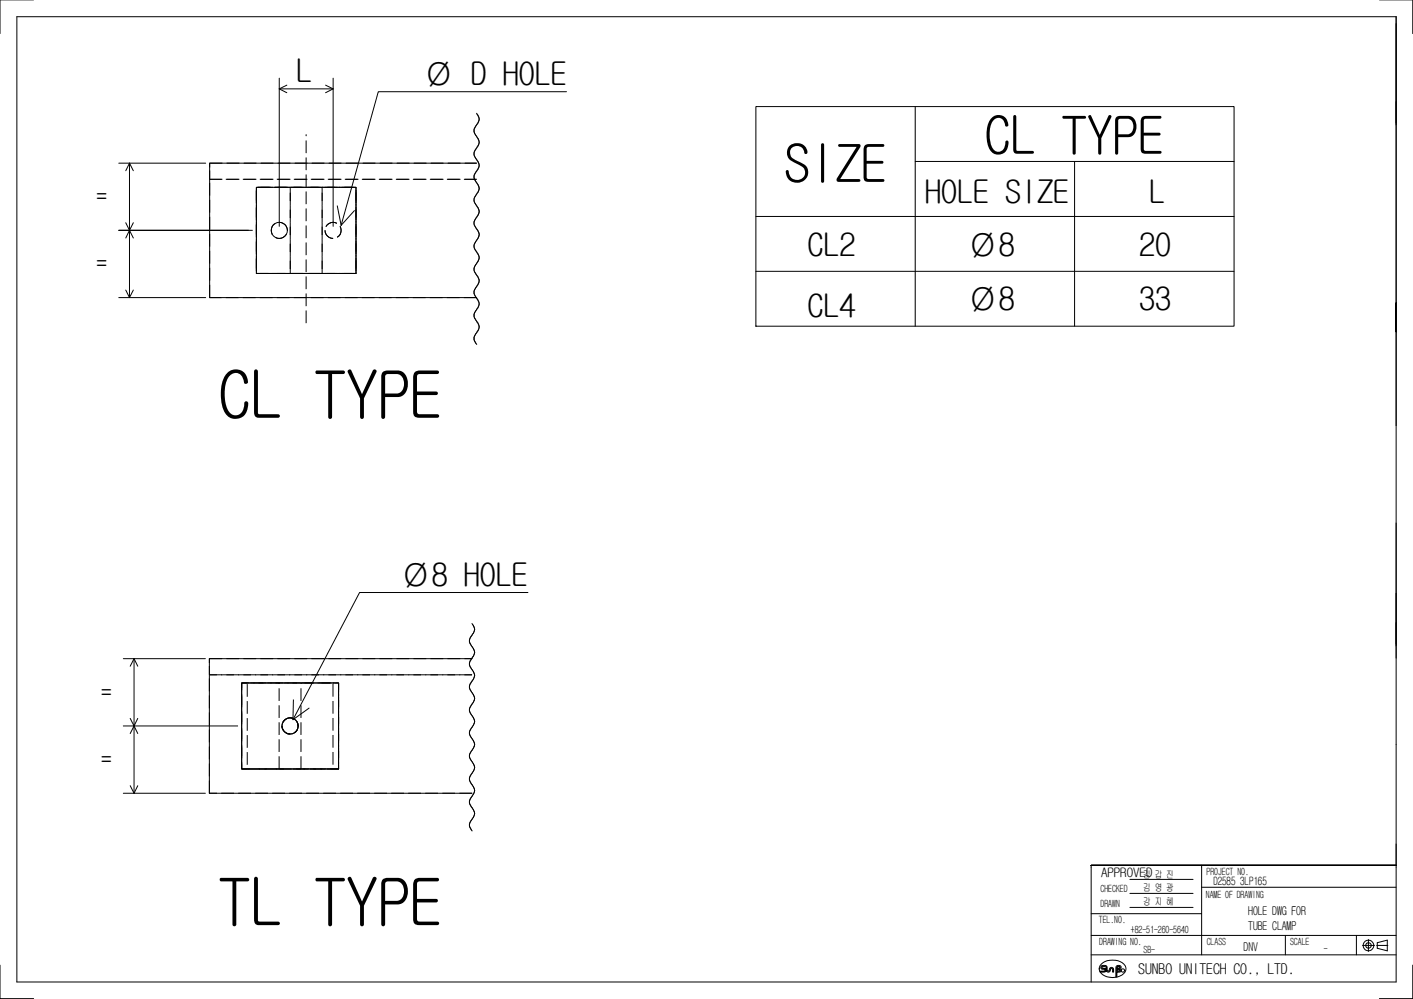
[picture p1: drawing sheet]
<svg xmlns="http://www.w3.org/2000/svg" width="419mm" height="296mm" viewBox="0 0 419 296" stroke-linecap="round" stroke-linejoin="round" font-family="sans-serif">
<g fill="none" stroke="#000" stroke-width=".3">
<path d="M75.9 55.5h29.6v25.5h-29.6zM141.2 48.3h-79.1v39.9h79.1M139.8 195.2h-77.8v39.8h77.8M71.6 202.4h28.7v25.4h-28.7z"/>
<circle cx="82.7" cy="68.3" r="2.38"/>
<circle cx="85.9" cy="215.1" r="2.38"/>
</g>
<g fill="none" stroke="#000" stroke-width=".3" stroke-dasharray="3.8 1.3" stroke-linecap="butt">
<path d="M62.1 53.1h79.1M62.1 48.3h79.1M86 55.5h-10.1v25.5h10.1M95.4 55.5h10.1v25.5h-10.1M141.2 53.1h-79.1M85.1 68.2a2.39 2.39 0 0 0-3.4-2.1 2.39 2.39 0 0 0-.5 4 2.39 2.39 0 0 0 3.8-1.2l.1-.7M96.3 68.2a2.39 2.39 0 0 0 3.3 2.3 2.39 2.39 0 0 0 .6-4 2.39 2.39 0 0 0-3.8 1.1l-.1 .6M62.1 88.2v-35.1M86 81h-10.1h29.6v-25.5h-29.6v25.5v-25.5h10.1M86 81v-25.5h9.4v25.5h-9.4M95.4 81h10.1v-25.5h-10.1M95.4 81v-25.5h-9.4v25.5h9.4"/>
<path d="M141.2 88.2h-79.1M62 199.9h77.8M62 195.2h77.8M139.8 199.9h-77.8M71.6 202.4h17.6M73.2 202.4h-1.6v25.4h1.6M83.5 215.1a2.39 2.39 0 0 0 3.4 2.2 2.39 2.39 0 0 0 .6-4 2.39 2.39 0 0 0-3.9 1.2l-.1 .6M88.3 215.1a2.39 2.39 0 0 0-3.4-2.2 2.39 2.39 0 0 0-.5 4 2.39 2.39 0 0 0 3.8-1.2l.1-.6M98.6 202.4h1.7v25.4h-1.7M62 235v-35.1M71.6 227.8h28.7v-25.4h-28.7v25.4M82.7 227.8h17.6v-25.4h-17.6"/>
<path d="M82.7 227.8v-25.4h-9.5v25.4h9.5M89.2 227.8h-17.6v-25.4M89.2 227.8v-25.4h9.4v25.4h-9.4M139.8 235h-77.8"/>
</g>
<path d="M62.1 53.1v-4.8M62 199.9v-4.7" fill="none" stroke="#000" stroke-width=".3" stroke-dasharray="2.6 .9" stroke-linecap="butt"/>
<path d="M28.4 74.9h8v5.4h-8z" fill="none" stroke="#fff" stroke-width=".3"/>
<path d="M28.4 75h7.9v5.4h-7.9z" fill="#fff"/>
<path d="M28.4 55h8v5.5h-8z" fill="none" stroke="#fff" stroke-width=".3"/>
<path d="M28.4 55h7.9v5.5h-7.9z" fill="#fff"/>
<path d="M87.8 16.4h5.4v7.9h-5.4z" fill="none" stroke="#fff" stroke-width=".3"/>
<path d="M87.7 16.4h5.5v8h-5.5z" fill="#fff"/>
<path d="M29.7 201.8h8v5.5h-8z" fill="none" stroke="#fff" stroke-width=".3"/>
<path d="M29.7 201.9h8v5.4h-8z" fill="#fff"/>
<path d="M29.7 221.7h8v5.5h-8z" fill="none" stroke="#fff" stroke-width=".3"/>
<path d="M29.7 221.8h8v5.4h-8z" fill="#fff"/>
<g fill="none" stroke="#000" stroke-width=".3">
<path d="M9.9 0h-9.9v9.9M408.6 0h9.9v9.9M5 5h408.6v286h-408.6zM413.6 5v121.1M82.7 26.3l2.3 1.2M82.7 26.3h16M82.7 23.2v43.9M85 25.2l-2.3 1.1M96.4 25.2l2.3 1.1M98.7 23.2v43.9M98.7 26.3l-2.3 1.2M141.2 33.6a2.4 2.4 0 0 1-.2 3.7 2.5 2.5 0 0 0 .4 3.4 2.39 2.39 0 0 1-.4 3.5 2.63 2.63 0 0 0 .6 3.6 2.5 2.5 0 0 1-.6 3.2 2.38 2.38 0 0 0 .4 3.4 2.16 2.16 0 0 1-.2 3.1 2.46 2.46 0 0 0 .2 3.8 2.34 2.34 0 0 1-.4 3.3 2.67 2.67 0 0 0 .6 3.8 2.38 2.38 0 0 1-.6 3.1 2.5 2.5 0 0 0 .4 3.4 2.39 2.39 0 0 1-.4 3.5 2.63 2.63 0 0 0 .6 3.6 2.5 2.5 0 0 1-.6 3.2 2.38 2.38 0 0 0 .4 3.4 2.16 2.16 0 0 1-.2 3.1 2.46 2.46 0 0 0 .2 3.8 2.34 2.34 0 0 1-.4 3.3 2.23 2.23 0 0 0 .2 3.2"/>
<path d="M167.8 27.2h-55.7l-11.1 39.6M223.9 31.6h141.6v65h-141.6zM271.1 31.6v65M35.2 48.3h25.7M38.4 48.3v39.9M38.4 48.3l-1.1 2.3M38.4 48.3l1.1 2.3M271.1 47.8h94.4M318.3 47.8v48.8M35.2 68.2h39.6M37.3 66l1.1 2.2M38.4 68.2l-1.1 2.3"/>
<path d="M38.4 68.2l1.1 2.3M39.5 66l-1.1 2.2M99.9 61l1.1 5.8M105 62.4l-4 4.4M223.9 64.1h141.6M35.2 88.2h25.7M37.3 85.9l1.1 2.3M39.5 85.9l-1.1 2.3M223.9 80.4h141.6M156.4 175.6h-49.9l-19.7 37.6M36.5 195.2h24.3M39.7 195.2l-1.1 2.2"/>
<path d="M39.7 195.2l1.1 2.2M39.7 195.2v39.8M139.8 184.8a2.31 2.31 0 0 1 0 3.4 2.39 2.39 0 0 0 .2 3.7 2.16 2.16 0 0 1-.2 3.1 2.41 2.41 0 0 0 .2 3.7 2.38 2.38 0 0 1-.4 3.4 2.63 2.63 0 0 0 .6 3.7 2.5 2.5 0 0 1-.6 3.1 2.63 2.63 0 0 0 .6 3.7 2.5 2.5 0 0 1-.6 3.1 2.63 2.63 0 0 0 .6 3.7 2.5 2.5 0 0 1-.6 3.1 2.5 2.5 0 0 0 .4 3.5 2.34 2.34 0 0 1-.4 3.4 2.38 2.38 0 0 0 .4 3.4 2.39 2.39 0 0 1-.4 3.4 2.34 2.34 0 0 0 .4 3.4 2.16 2.16 0 0 1-.2 3.1 2.28 2.28 0 0 0 0 3.5M36.5 215.1h33.9M38.6 212.9l1.1 2.2M39.7 215.1l-1.1 2.2M39.7 215.1l1.1 2.2M40.8 212.9l-1.1 2.2M86.9 207.3l-.1 5.9M91.6 209.8l-4.8 3.4M36.5 235h24.3M38.6 232.8l1.1 2.2"/>
<path d="M40.8 232.8l-1.1 2.2M355.9 256.4v26.5M413.6 256.4h-90.4v34.6M323.2 277.2h90.4M323.2 270.7h32.7M334.7 268.9h18.7M334.7 260.6h18.7M334.7 264.7h18.7M355.9 262.9h57.7M380.7 277.2v5.7M401.8 277.2v5.7M405.3 278.4v3.5"/>
<path d="M408 279.3l2.9-.7v3.1l-2.9-.7zM0 296h9.9M0 286v10M323.2 282.9h90.4M325.7 287.7h1.6v-.4l-.7-.1a.57 .57 0 0 1-.5-.6 .57 .57 0 0 1 .5-.6l1 .1 .3 .3 .1 1.2h.5a.68 .68 0 0 1 .5-.9 .68 .68 0 0 1 .9 .6v.7h-.3l-.1-.9h-.5a.68 .68 0 0 1-.5 .9 .68 .68 0 0 1-.8-.6l-.2-1h-1l-.1 .2 .2 .3a.74 .74 0 0 1 1.1 .6l-.3 .5h-1.5M326.3 285.6a5.2 5.2 0 0 1 7 .5 2.14 2.14 0 0 1-1.5 3.1 4.6 4.6 0 0 1-6.1-1.7 1.86 1.86 0 0 1 .6-1.9zM330.8 289.5v-1.5h.7a.56 .56 0 0 0 .6-.3 .56 .56 0 0 0-.2-.6 .74 .74 0 0 0-.4-1.1 .74 .74 0 0 0-1 .7v2.9M330.8 287.2h.7l.3 .2-.3 .3h-.7zM330.9 286.5l.6-.1 .3 .2-.3 .3h-.7zM403.6 280.1h3.5M407.8 280.1h3.3M408.6 296h10"/>
<path d="M418.5 286v10"/>
<circle cx="332.6" cy="287.5" r=".51"/>
<circle cx="405.4" cy="280.2" r="1.59"/>
<circle cx="405.4" cy="280.1" r=".81"/>
</g>
<path d="M90.7 95.8v-56" fill="none" stroke="#000" stroke-width=".3" stroke-dasharray="3.8 1.3" stroke-linecap="butt"/>
<g font-size="19.5">
<text x="64.7" y="123.8">CL TYPE</text>
<text x="64.7" y="274.1">TL TYPE</text>
</g>
<g font-size="15.6">
<text x="291.7" y="45.6">CL TYPE</text>
<text x="232.3" y="53.9">SIZE</text>
</g>
<g font-size="9.7">
<text x="87.8" y="24.4">L</text>
<text x="125.2" y="25.2">Ø D HOLE</text>
<text x="36.4" y="60.5" transform="rotate(-90 36.4 60.5)">&quot;</text>
<text x="274" y="60.1">HOLE SIZE</text>
<text x="340.4" y="60.1">L</text>
<text x="239.2" y="75.9">CL2</text>
<text x="286.4" y="75.9">Ø8</text>
<text x="337.4" y="75.9">20</text>
<text x="36.4" y="80.4" transform="rotate(-90 36.4 80.4)">&quot;</text>
<text x="239.2" y="93.9">CL4</text>
<text x="286.4" y="92">Ø8</text>
<text x="337.4" y="92">33</text>
<text x="118.4" y="173.6">Ø8 HOLE</text>
<text x="37.7" y="207.3" transform="rotate(-90 37.7 207.3)">&quot;</text>
<text x="37.7" y="227.2" transform="rotate(-90 37.7 227.2)">&quot;</text>
</g>
<text font-size="4.4" x="337.1" y="288.7">SUNBO UNITECH CO., LTD.</text>
<text font-size="3.9" x="326.1" y="260">APPROVED</text>
<g font-size="3.6">
<text x="369.7" y="275.6">TUBE CLAMP</text>
<text x="369.7" y="271.1">HOLE DWG FOR</text>
<text x="368.3" y="281.7">DNV</text>
</g>
<text font-size="3.4" x="359.4" y="262.3">D2585 3LP165</text>
<g font-size="3">
<text x="338.6" y="260.1">김 갑 진</text>
<text x="357.4" y="259.2">PROJECT NO.</text>
<text x="326" y="264.4">CHECKED</text>
<text x="326" y="268.6">DRAWN</text>
<text x="338.6" y="268.3">강 지 혜</text>
<text x="338.6" y="264.1">김 영 광</text>
<text x="357.2" y="265.9">NAME OF DRAWING</text>
<text x="325.5" y="273.5">TEL.NO.</text>
<text x="325.6" y="280">DRAWING NO.</text>
<text x="335" y="276.4">+82-51-260-5640</text>
<text x="357.5" y="279.9">CLASS</text>
<text x="382.1" y="280">SCALE</text>
<text x="338.8" y="282.4">SB-</text>
<text x="392.2" y="282.1">-</text>
</g>
</svg>
